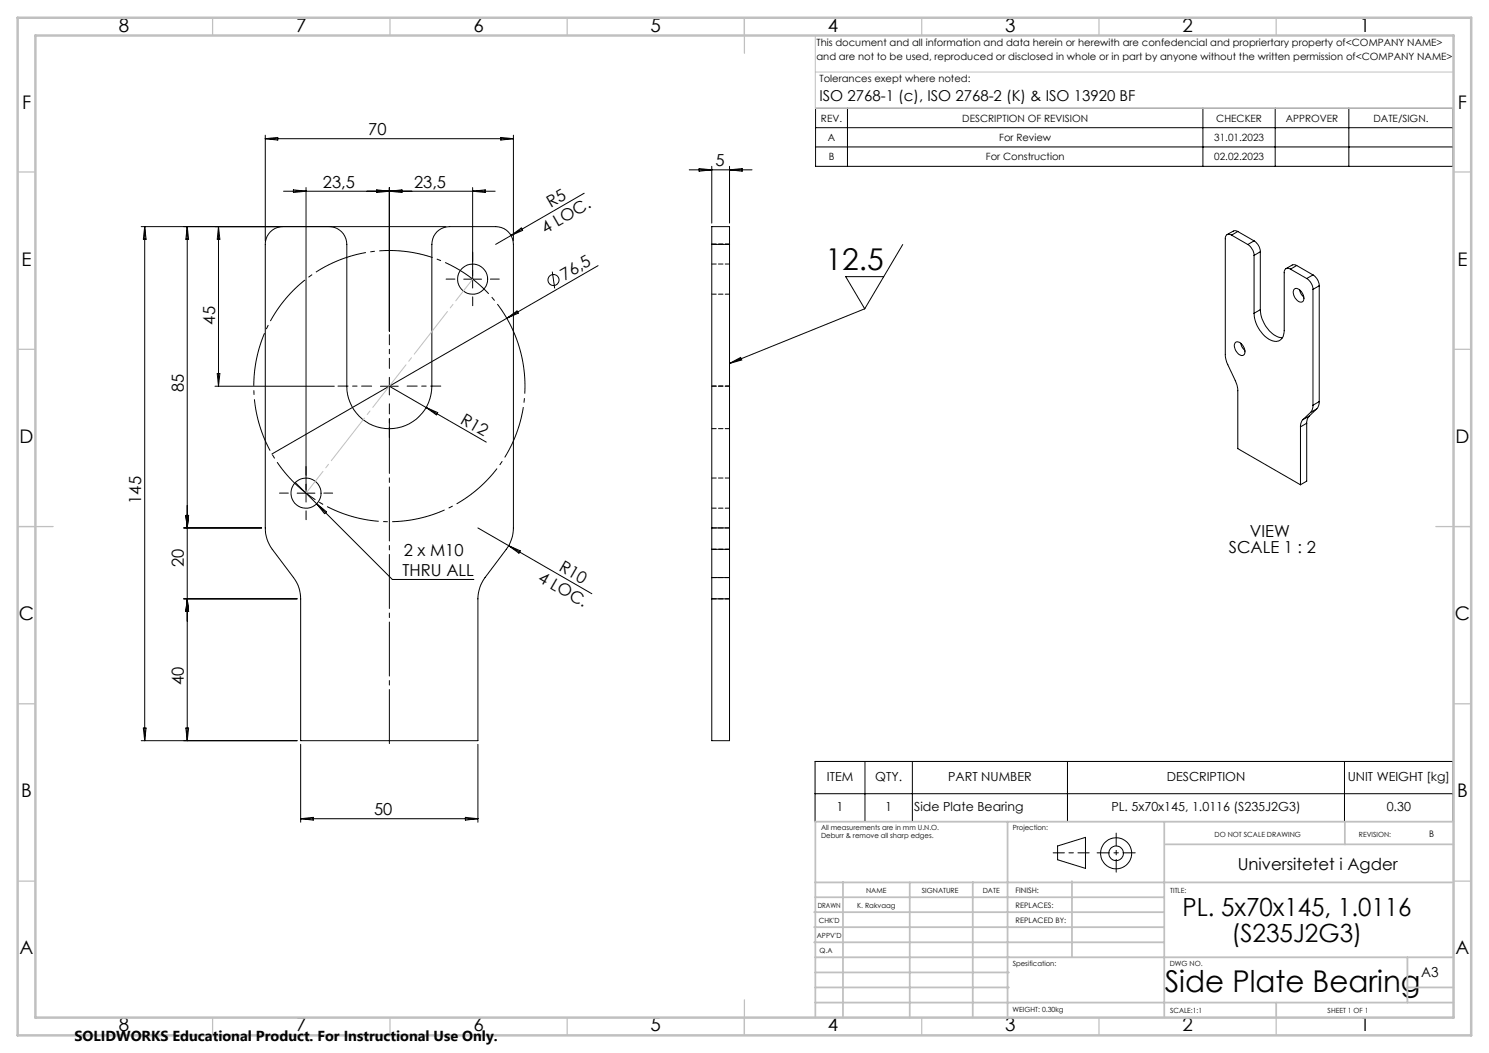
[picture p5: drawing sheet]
<svg xmlns="http://www.w3.org/2000/svg" width="420mm" height="297mm" viewBox="0 0 420 297" stroke-linecap="round" stroke-linejoin="round" font-family="sans-serif">
<g fill="none" stroke="#000" stroke-width=".28">
<path d="M74.8 38.1v29.8M74.8 39.1h70M74.8 39.1l3.6-.3v.7zM141.3 38.8l3.5 .3-3.5 .4zM144.8 38.1v29.8M230 30.5h179.9v16.4h-179.9zM230 36h179.9M239 30.5v16.4M339.3 30.5v16.4M359.7 30.5v16.4M380.5 30.5v16.4M80 53.9h59.7"/>
<path d="M82.8 53.5l3.5 .4-3.5 .4zM86.3 52.9v88.7M106.3 53.5l3.5 .4-3.5 .4zM109.8 52.9v40.5M109.8 53.9l3.6-.4v.8zM133.3 52.9v28.3M133.3 53.9l3.6-.4v.8zM164.8 54.5l-20.7 11.9M194.4 47.9h17.7M197.2 47.6l3.6 .3-3.6 .4zM200.8 46.9v16M205.8 46.9v16"/>
<path d="M205.8 47.9l3.5-.3v.7zM230 41.4h179.9M39.8 63.9h86M40.8 63.9v145M40.8 63.9l.4 3.6h-.8zM52.8 63.9l.4 3.6h-.8zM52.8 63.9v145M61.6 63.9l.4 3.6h-.7zM61.6 63.9v45M79.8 63.9a4.9 4.9 0 0 0-5 5v80a10 10 0 0 0 2 6l6 8a9.7 9.7 0 0 1 2 6v40h50v-40a10.3 10.3 0 0 1 2-6l6-8a10.3 10.3 0 0 0 2-6v-80a5 5 0 0 0-5-5h-13a4.9 4.9 0 0 0-5 5v40a12 12 0 0 1-12 12 12 12 0 0 1-12-12v-40a5 5 0 0 0-5-5M130.8 78.7h5M144.1 66.4l-4.3 2.5"/>
<path d="M144.1 66.4l2.9-2.1 .4 .7zM155.8 76.6l.7 4.7M168.7 74.9l-25.8 14.9M200.8 68.9v-5h5v5M200.8 68.9h5M200.8 68.9v80M205.8 68.9v80M249.3 78h-10.8l5.4 9.1M254.6 69l-10.7 18.1M347.4 66.3a1.06 1.06 0 0 0-1.3-.1 1.06 1.06 0 0 0-.5 1.1v33l.4 1.8 2.4 5.2 .7 2.2v17l17.7 10.2M347.4 66.3l4.6 2.7M349.1 65.3l-1-.2-2 1.1"/>
<path d="M349.1 65.3l4.6 2.6M349.1 65.3l-1.7 1M352 69a4.1 4.1 0 0 1 1.7 3M353.7 67.9a3.8 3.8 0 0 1 1.8 3.1M353.7 72v16.4M353.7 67.9l-1.7 1.1M355.5 71l-1.8 1M355.5 71v16.3M364 75.9a1.06 1.06 0 0 0-1.3-.1 1.06 1.06 0 0 0-.5 1.1v16.4a2.59 2.59 0 0 1-1.2 2.7 2.59 2.59 0 0 1-3-.3 9.4 9.4 0 0 1-4.3-7.3M364 75.9l4.6 2.7M365.8 74.9l-1.1-.2-2 1.1M365.8 74.9l-1.8 1"/>
<path d="M365.8 74.9l4.5 2.6M368.6 78.6a3.9 3.9 0 0 1 1.7 3M370.3 77.5a3.8 3.8 0 0 1 1.8 3.1M370.3 77.5l-1.7 1.1M142.9 89.8l-66.2 38.3M142.9 89.8l2.9-2.1 .4 .6zM243.9 87.1l-38.1 15.4M348.5 96.6a2.17 2.17 0 0 1 2.6 2 1.03 1.03 0 0 1 0 1.2 1.03 1.03 0 0 1-1.3 .4 2.82 2.82 0 0 1-1.4-3.5zM350 96.8l.3 1 .9 1M355.5 87.3a8.8 8.8 0 0 0 5.5 7.9l.7 .1M355.5 87.3l-1.8 1.1M365 81.6a1.75 1.75 0 0 1 2.5 1.3 1.41 1.41 0 0 1-.6 2.3 2.79 2.79 0 0 1-1.9-3.6z"/>
<path d="M366.6 81.8l.5 1.3 .7 .7M370.3 81.6v32.7M372.1 80.6l-1.8 1M372.1 80.6v32.7M60.6 108.9h33.7M61.3 105.4h.7l-.4 3.5zM107.3 108.9h5M109.8 106.4v5M109.8 108.9l27.4 15.8M120.2 114.9l3.3 1.5-.4 .6zM205.8 102.5l3.1-1.7 .3 .7zM367.5 118.4a2.85 2.85 0 0 0-.7 2"/>
<path d="M368.6 119.4l-1.8 1M368.6 119.4v16.3l-1.8 1M369.3 117.4a2.68 2.68 0 0 0-.7 2M369.3 117.4l-1.8 1M369.6 116.3l-2.1 2.1M370.3 114.3a2.85 2.85 0 0 1-.7 2M371.4 115.3l-1.8 1M371.4 115.3l-2.1 2.1M372.1 113.3a2.85 2.85 0 0 1-.7 2M372.1 113.3l-1.8 1M83.3 136.1l27.4 27.3h23M83.8 139.1h5"/>
<path d="M366.8 120.4v16.3M51.8 148.9h22M52.4 145.4h.8l-.4 3.5zM89.3 142.1l2.8 2.3-.6 .5zM134.8 148.9l32.1 18.6M143.5 153.9l3.3 1.5-.4 .6zM200.8 148.9v6M200.8 148.9h5M200.8 154.9v8M200.8 154.9h5M205.8 148.9v6M205.8 154.9v8"/>
<path d="M51.8 168.9h32M52.8 168.9l.4 3.6h-.8zM200.8 162.9v6M200.8 168.9v40h5v-40M200.8 162.9h5M200.8 168.9h5M205.8 162.9v6M39.8 208.9h44M40.4 205.3h.8l-.4 3.6zM52.4 205.3h.8l-.4 3.6zM84.8 209.9v22M134.8 209.9v22"/>
<path d="M229.9 214.8h180v16.9h-180zM244 214.8v16.9M257.4 214.8v16.9M301.1 214.8v16.9M379.2 214.8v16.9M84.8 230.9h50M84.8 230.9l3.6-.4v.8zM131.3 230.5l3.5 .4-3.5 .4zM229.9 223.9h180M298.3 238.6l7.9-2.4v8.7l-7.9-2.4z"/>
<circle cx="133.3" cy="78.7" r="4.2"/>
<circle cx="156.1" cy="79" r="1.56"/>
<circle cx="86.3" cy="139.1" r="4.2"/>
<circle cx="314.8" cy="240.7" r="2.07"/>
<circle cx="314.8" cy="240.7" r="4.4"/>
</g>
<path d="M205.8 68.9h-5M205.8 74.5h-5M200.8 83h5M205.8 108.9h-5M200.8 120.9h5M205.8 134.8h-5M200.8 143.3h5M205.8 154.9h-5M205.8 148.9h-5M205.8 168.9h-5M205.8 162.9h-5" fill="none" stroke="#000" stroke-width=".28" stroke-dasharray="1.3 .6"/>
<path d="M146.4 97.7a38.2 38.2 0 0 0-64.1-15.4 38.2 38.2 0 0 0 17.6 63.5 38.2 38.2 0 0 0 47-46.2l-.5-1.9" fill="none" stroke="#000" stroke-width=".28" stroke-dasharray="15.2 1.3 1.3 1.3" stroke-dashoffset="1.8" stroke-linecap="butt"/>
<path d="M109.8 117.1v93.8" fill="none" stroke="#000" stroke-width=".28" stroke-dasharray="15.2 1.3 1.3 1.3" stroke-dashoffset="-1.2"/>
<path d="M128.3 78.7h-2.5M133.3 73.7v-2.6M138.3 78.7h2.5M133.3 83.7v2.5M81.3 139.1h-2.5M86.3 134.1v-2.5M91.3 139.1h2.5M86.3 144.1v2.5" fill="none" stroke="#000" stroke-width=".28" stroke-dasharray="15.2 1.3 1.3 1.3"/>
<path d="M104.8 108.9h-9.5M109.8 103.9v-9.5M109.8 113.9v9.5M114.8 108.9h9.5" fill="none" stroke="#000" stroke-width=".28" stroke-dasharray="15.2 1.3 1.3 1.3" stroke-dashoffset="12.4"/>
<path d="M297.1 240.5h10.1" fill="none" stroke="#000" stroke-width=".28" stroke-dasharray="15.2 1.3 1.3 1.3" stroke-dashoffset="12.1"/>
<path d="M314.8 235v11" fill="none" stroke="#000" stroke-width=".28" stroke-dasharray="15.2 1.3 1.3 1.3" stroke-dashoffset="11.6"/>
<path d="M309.5 240.5h10.7" fill="none" stroke="#000" stroke-width=".28" stroke-dasharray="15.2 1.3 1.3 1.3" stroke-dashoffset="11.8"/>
<path d="M133.3 78.7l-47 60.4" fill="none" stroke="#c0c0c0" stroke-width=".28" stroke-dasharray="15.2 1.3 1.3 1.3" stroke-dashoffset="7.5"/>
<path d="M230 10v20.6h180M230.5 10h179.5v33M230 20.3h180" fill="none" stroke="#c0c0c0" stroke-width=".28"/>
<g fill="none" stroke="#c0c0c0" stroke-width=".35">
<path d="M60 5v5M110 5v5M160 5v5M210 5v10M260 5v5M310 5v5M360 5v5M5 48.5h5M410 48.5h5M5 98.5h5M410 98.5h5M5 148.5h10"/>
<path d="M405 148.5h10M5 198.5h5M410 198.5h5M5 248.5h5M410 248.5h5M60 287v5M110 287v5M160 287v5M210 282v10M260 287v5M310 287v5M360 287v5"/>
</g>
<g fill="none" stroke="#c0c0c0" stroke-width=".5">
<path d="M284.2 231.8v55.2M328.4 231.8v55.2M328.8 238.2h81.2M379.3 231.8v6.4M410 231.8h-180v55.2M229.6 257.3h98.8M230 248.9h179.6M230 253.1h98.4M237.8 248.8v38.2M256.6 248.9v38.2M274.4 248.8v38.2M302.4 248.5v21.5"/>
<path d="M229.6 265.8h98.8M229.6 261.5h98.8M230 278.5h54.6M230 274.3h54.6M230 270h180M397 278.5h13M397 270v12.8M230 282.8h180M360 282.8v4.2"/>
</g>
<path d="M5 5h410v287h-410zM10 10h400v277h-400z" fill="none" stroke="#c0c0c0" stroke-width=".7"/>
<path d="M205.8 102.5l3.1-1.7 .3 .7z" fill="#000"/>
<g font-size="8.5">
<text x="232.9" y="76.2">12.5</text>
<text x="328.5" y="279.7">Side Plate Bearing</text>
</g>
<g font-size="7.1">
<text x="333.5" y="258.5">PL. 5x70x145, 1.0116</text>
<text x="347.4" y="265.6">(S235J2G3)</text>
</g>
<g font-size="5.3">
<text x="33.5" y="8.9">8</text>
<text x="83.5" y="8.9">7</text>
<text x="133.5" y="8.9">6</text>
<text x="183.5" y="8.9">5</text>
<text x="233.5" y="8.9">4</text>
<text x="283.5" y="8.9">3</text>
<text x="333.5" y="8.9">2</text>
<text x="383.5" y="8.9">1</text>
<text x="6.2" y="30.7">F</text>
<text x="411.2" y="30.7">F</text>
<text x="6.1" y="74.9">E</text>
<text x="411.1" y="74.9">E</text>
<text x="5.5" y="124.9">D</text>
<text x="410.5" y="124.9">D</text>
<text x="5.3" y="174.9">C</text>
<text x="410.3" y="174.9">C</text>
<text x="6" y="224.9">B</text>
<text x="411" y="224.9">B</text>
<text x="5.5" y="269.2">A</text>
<text x="410.5" y="269.2">A</text>
<text x="33.5" y="290.9">8</text>
<text x="83.5" y="290.9">7</text>
<text x="133.5" y="290.9">6</text>
<text x="183.5" y="290.9">5</text>
<text x="233.5" y="290.9">4</text>
<text x="283.5" y="290.9">3</text>
<text x="333.5" y="290.9">2</text>
<text x="383.5" y="290.9">1</text>
</g>
<g font-size="4.7">
<text x="103.9" y="38.1">70</text>
<text x="201.9" y="46.9">5</text>
<text x="91.1" y="52.9">23,5</text>
<text x="116.8" y="52.9">23,5</text>
<text x="155.4" y="58.7" transform="rotate(-30 155.4 58.7)">R5</text>
<text x="153.9" y="66" transform="rotate(-30 153.9 66)">4 LOC.</text>
<text x="159.2" y="79.2" transform="rotate(-30 159.2 79.2)">76,5</text>
<text x="60.6" y="91.6" transform="rotate(-90 60.6 91.6)">45</text>
<text x="51.8" y="110.6" transform="rotate(-90 51.8 110.6)">85</text>
<text x="129.6" y="119.2" transform="rotate(30 129.6 119.2)">R12</text>
<text x="39.8" y="142.1" transform="rotate(-90 39.8 142.1)">145</text>
<text x="352.6" y="151.5">VIEW</text>
<text x="51.8" y="159.9" transform="rotate(-90 51.8 159.9)">20</text>
<text x="113.9" y="156.9">2 x M10</text>
<text x="157.4" y="160.8" transform="rotate(30 157.4 160.8)">R10</text>
<text x="346.6" y="156">SCALE 1 : 2</text>
<text x="113.6" y="162.4">THRU ALL</text>
<text x="151.6" y="163.8" transform="rotate(30 151.6 163.8)">4 LOC.</text>
<text x="51.8" y="193.2" transform="rotate(-90 51.8 193.2)">40</text>
<text x="105.5" y="229.9">50</text>
<text x="349.1" y="245.3">Universitetet i Agder</text>
</g>
<text font-size="4.2" x="231.1" y="28.5">ISO 2768-1 (c), ISO 2768-2 (K) &amp; ISO 13920 BF</text>
<text font-size="4.1" x="21" y="293.7">SOLIDWORKS Educational Product. For Instructional Use Only.</text>
<text font-size="3.9" x="400.9" y="275.5">A3</text>
<g font-size="3.5">
<text x="233.2" y="220.3">ITEM</text>
<text x="246.9" y="220.3">QTY.</text>
<text x="267.5" y="220.3">PART NUMBER</text>
<text x="329.1" y="220.3">DESCRIPTION</text>
<text x="380.1" y="220.3">UNIT WEIGHT [kg]</text>
<text x="236" y="228.8">1</text>
<text x="249.7" y="228.8">1</text>
<text x="257.9" y="228.8">Side Plate Bearing</text>
<text x="313.5" y="228.8">PL. 5x70x145, 1.0116 (S235J2G3)</text>
<text x="391.1" y="228.8">0.30</text>
</g>
<g font-size="2.8">
<text x="230.3" y="13.1">This document and all information and data herein or herewith are confedencial and propriertary property of&lt;COMPANY NAME&gt;</text>
<text x="230.3" y="16.9">and are not to be used, reproduced or disclosed in whole or in part by anyone without the written permission of&lt;COMPANY NAME&gt;</text>
<text x="231.1" y="23.1">Tolerances exept where noted:</text>
<text x="231.6" y="34.3">REV.</text>
<text x="271.4" y="34.3">DESCRIPTION OF REVISION</text>
<text x="343.1" y="34.3">CHECKER</text>
<text x="362.7" y="34.3">APPROVER</text>
<text x="387.4" y="34.3">DATE/SIGN.</text>
<text x="233.5" y="39.8">A</text>
<text x="281.8" y="39.8">For Review</text>
<text x="342.5" y="39.8">31.01.2023</text>
<text x="233.7" y="45.2">B</text>
<text x="278.1" y="45.2">For Construction</text>
<text x="342.5" y="45.2">02.02.2023</text>
</g>
<text font-size="2.5" x="403.2" y="236.1">B</text>
<g font-size="2.1">
<text x="286.4" y="251.9">FINISH:</text>
<text x="286.5" y="256">REPLACES:</text>
<text x="286.5" y="260.4">REPLACED BY:</text>
</g>
<g font-size="2">
<text x="231.6" y="234">All measurements are in mm U.N.O.</text>
<text x="285.6" y="234">Projection:</text>
<text x="231.6" y="236.5">Deburr &amp; remove all sharp edges.</text>
<text x="342.6" y="236">DO NOT SCALE DRAWING</text>
<text x="383.3" y="236.2">REVISION:</text>
<text x="244.3" y="252">NAME</text>
<text x="260" y="251.9">SIGNATURE</text>
<text x="277.2" y="251.9">DATE</text>
<text x="330.1" y="251.9">TITLE:</text>
<text x="230.6" y="256.1">DRAWN</text>
<text x="241.8" y="256.1">K. Rakvaag</text>
<text x="230.9" y="260.3">CHK'D</text>
<text x="230.4" y="264.4">APPV'D</text>
<text x="231.1" y="268.8">Q.A</text>
<text x="285.6" y="272.5">Spesification:</text>
<text x="330" y="272.5">DWG NO.</text>
<text x="285.6" y="285.5">WEIGHT: 0.30kg</text>
<text x="330.1" y="285.6">SCALE:1:1</text>
<text x="374.5" y="285.6">SHEET 1 OF 1</text>
</g>
</svg>
